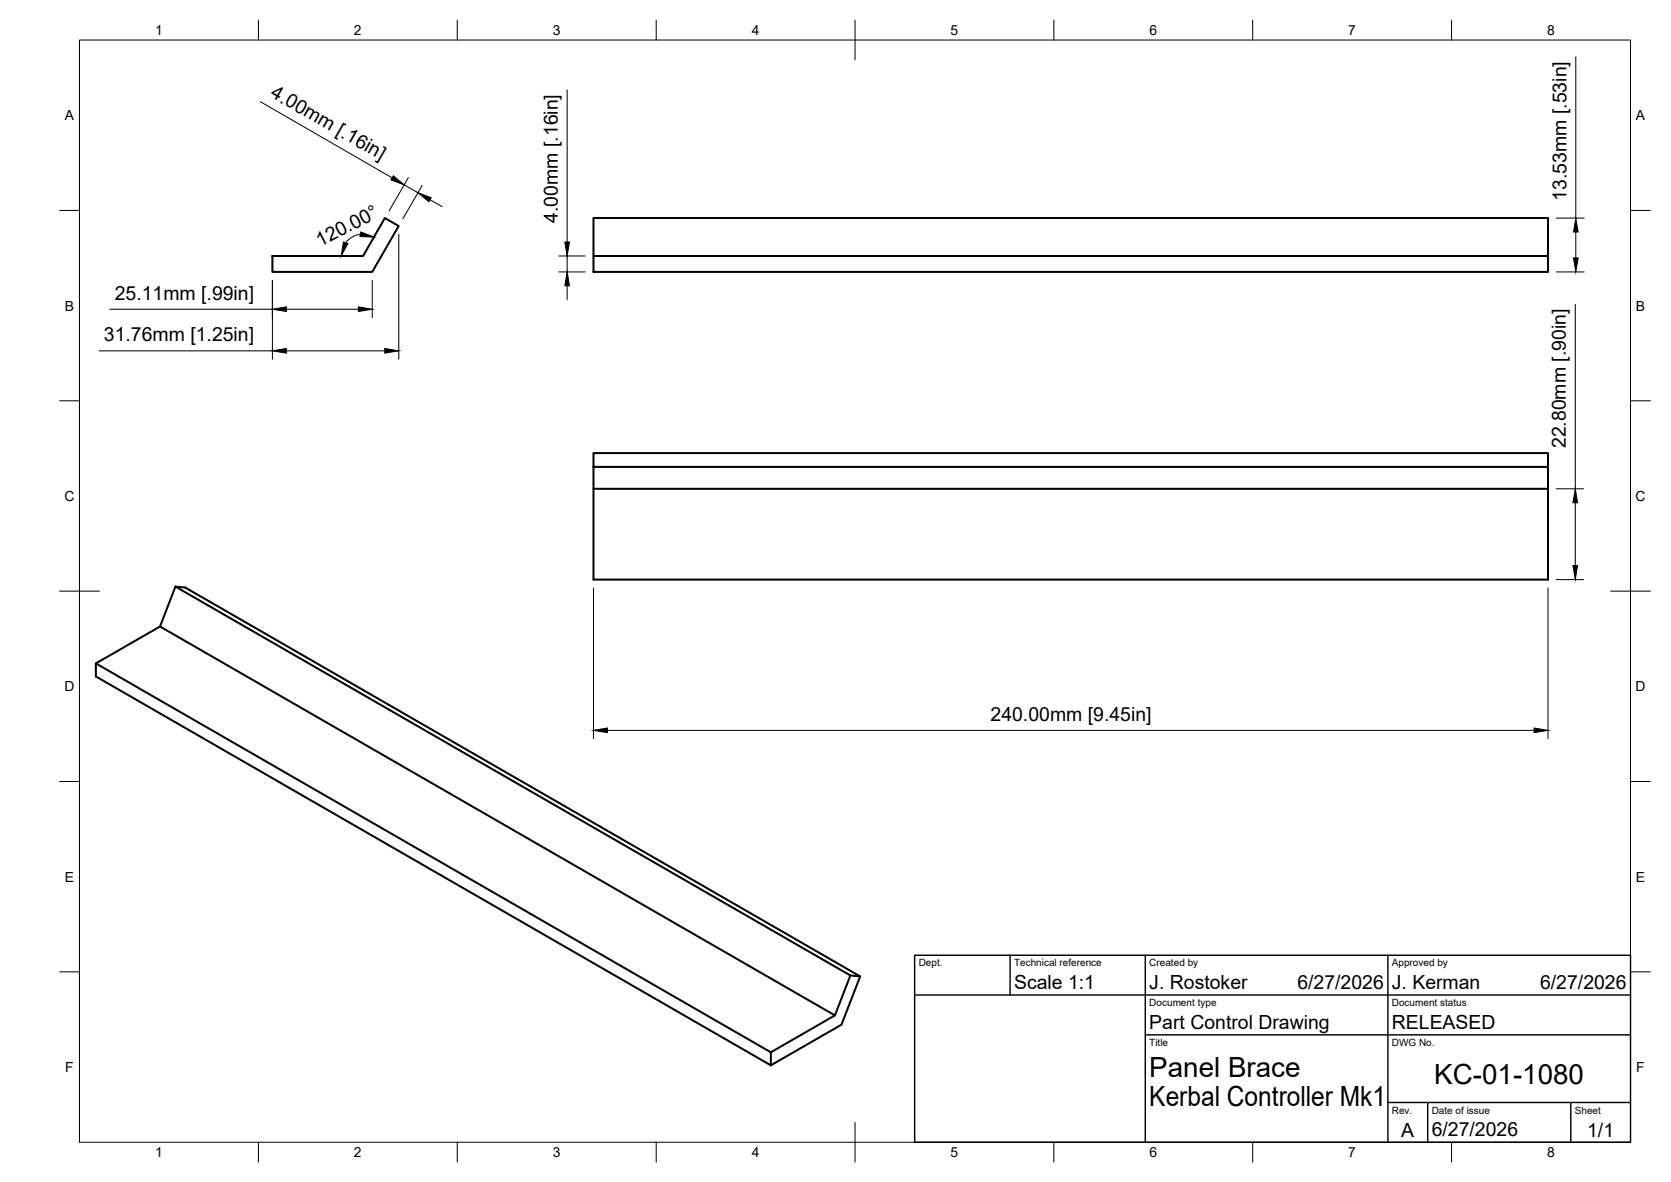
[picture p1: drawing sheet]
<svg xmlns="http://www.w3.org/2000/svg" width="420mm" height="297mm" viewBox="0 0 420 297" stroke-linecap="round" stroke-linejoin="round" font-family="sans-serif">
<!-- layer: Visible -->
<path d="M68.5 64.3h22.8l5.5-9.5 3.4 2-6.6 11.5h-25.1zM149.2 64.3h240v4h-240zM149.2 64.3v-9.5h240v9.5M149.2 113.9h240v3.4h-240zM149.2 117.3v5.5h240v22.9h-240v-22.9M389.2 117.3v5.5M40.2 157.4l-16.1 9.3M44.1 147.4l-3.9 10 169.7 97.8-16.1 9.2M24.1 166.7l169.7 97.7v3.3l-169.7-97.7zM209.9 255.2l3.9-10.1-169.7-97.7 2.5 .2 169.7 97.8-4.7 12.1-17.8 10.2M213.8 245.1l2.5 .3" fill="none" stroke="#000" stroke-width=".51"/>
<!-- layer: BORDER -->
<g fill="none" stroke="#000" stroke-width=".25">
<path d="M20 10.1h390v276.9h-390zM65 5.1v5M115 5.1v5M165 5.1v5M215 5.1v10M265 5.1v5M315 5.1v5M365 5.1v5M15 52.9h5M410 52.9h5M15 100.7h5M410 100.7h5"/>
<path d="M15 148.6h10M405 148.6h10M15 196.4h5M410 196.4h5M15 244.2h5M410 244.2h5M65 287v5M115 287v5M165 287v5M215 282.1v9.9M265 287v5M315 287v5"/>
<path d="M365 287v5"/>
</g>
<!-- layer: TITLEBLOCK -->
<path d="M230 240.1h180v46.9h-180zM230 250h180M254 240.1v9.9M288 240.1v46.9M349 240.1v46.9M288 260.1h122M349 277.1h61M359 277.1v9.9M395 277.1v9.9" fill="none" stroke="#000" stroke-width=".36"/>
<!-- layer: FD_Dimensions -->
<g fill="none" stroke="#000" stroke-width=".25">
<path d="M396.2 14.3v40.5M65.5 25.6l33.1 19.1M142.6 22.6v38.2M90.6 58.9l-1.8 .5-1 .7-.9 .9M100.3 58.9v31.4M101.6 46.4l3.5 2M102.7 44.6l-4.8 8.4M106.2 46.6l-4.9 8.4M108.1 50.2l3 1.7M391.3 54.8h7M396.2 58.3v6.5M27.6 77.7h40.9"/>
<path d="M68.5 70.4v19.9M72 77.7h18.1M93.6 70.4v9.4M140.5 68.3h6.6M140.5 64.3h6.6M142.6 64.3v4M142.6 71.8v3.5M391.3 68.3h7M396.1 76.5v46.3M24.9 88.2h43.6M72 88.2h24.8M391.3 122.8h6.9"/>
<path d="M396.1 126.4v15.7M149.2 147.8v37.8M389.2 147.8v37.8M391.3 145.7h6.9M152.7 183.5h233"/>
</g>
<g fill="#000" stroke="#000" stroke-width=".25">
<path d="M90.7 58.3l3.3 1.3-3.5-.2zM98.9 44.2l2.7 2.2-3.3-1.2zM105.1 48.4l3.3 1.3-.6 1zM396.2 54.8l.6 3.5h-1.2zM68.5 77.7l3.5-.6v1.2zM86.4 60.8l1.1 .4-1.7 3.1zM90.1 77.1l3.5 .6-3.5 .6zM142.6 68.3l.6 3.5h-1.2zM142 60.8h1.2l-.6 3.5zM395.6 64.8h1.2l-.6 3.5zM68.5 88.2l3.5-.6v1.1zM96.8 87.6l3.5 .6-3.5 .5z"/>
<path d="M396.1 122.8l.6 3.6h-1.2zM395.5 142.1h1.2l-.6 3.6zM149.2 183.5l3.5-.5v1.1zM385.7 183l3.5 .5-3.5 .6z"/>
</g>
<g font-size="7">
<text x="289" y="270.6">Panel Brace</text>
<text x="360.6" y="272.3">KC-01-1080</text>
<text x="289" y="278.1">Kerbal Controller Mk1</text>
</g>
<g font-size="4.9">
<text x="67.8" y="24.2" transform="rotate(30 67.8 24.2)">4.00mm [.16in]</text>
<text x="393.8" y="50.4" transform="rotate(-90 393.8 50.4)">13.53mm [.53in]</text>
<text x="140.2" y="56" transform="rotate(-90 140.2 56)">4.00mm [.16in]</text>
<text x="80.5" y="62.1" transform="rotate(-27 80.5 62.1)">120.00°</text>
<text x="28.9" y="75.3">25.11mm [.99in]</text>
<text x="26.1" y="85.8">31.76mm [1.25in]</text>
<text x="393.7" y="112.7" transform="rotate(-90 393.7 112.7)">22.80mm [.90in]</text>
<text x="249.1" y="181.2">240.00mm [9.45in]</text>
<text x="255" y="248.5">Scale 1:1</text>
<text x="289" y="248.5">J. Rostoker</text>
<text x="326.2" y="248.5">6/27/2026</text>
<text x="350" y="248.5">J. Kerman</text>
<text x="387.2" y="248.5">6/27/2026</text>
<text x="289" y="258.6">Part Control Drawing</text>
<text x="350" y="258.6">RELEASED</text>
<text x="352.3" y="285.7">A</text>
<text x="360" y="285.5">6/27/2026</text>
<text x="399.1" y="285.7">1/1</text>
</g>
<g font-size="3.5">
<text x="39" y="8.8">1</text>
<text x="89" y="8.8">2</text>
<text x="139" y="8.8">3</text>
<text x="189" y="8.8">4</text>
<text x="239" y="8.8">5</text>
<text x="289" y="8.8">6</text>
<text x="339" y="8.8">7</text>
<text x="389" y="8.8">8</text>
<text x="16.3" y="30.2">A</text>
<text x="411.3" y="30.2">A</text>
<text x="16.3" y="78">B</text>
<text x="411.3" y="78">B</text>
<text x="16.2" y="125.9">C</text>
<text x="411.2" y="125.9">C</text>
<text x="16.2" y="173.7">D</text>
<text x="411.2" y="173.7">D</text>
<text x="16.3" y="221.6">E</text>
<text x="411.3" y="221.6">E</text>
<text x="16.4" y="269.4">F</text>
<text x="411.4" y="269.4">F</text>
<text x="39" y="290.8">1</text>
<text x="89" y="290.8">2</text>
<text x="139" y="290.8">3</text>
<text x="189" y="290.8">4</text>
<text x="239" y="290.8">5</text>
<text x="289" y="290.8">6</text>
<text x="339" y="290.8">7</text>
<text x="389" y="290.8">8</text>
</g>
<g font-size="2.5">
<text x="231" y="242.9">Dept.</text>
<text x="255" y="242.9">Technical reference</text>
<text x="289" y="242.9">Created by</text>
<text x="350" y="242.9">Approved by</text>
<text x="289" y="252.8">Document type</text>
<text x="350" y="252.8">Document status</text>
<text x="289" y="262.9">Title</text>
<text x="350" y="262.9">DWG No.</text>
<text x="350" y="279.9">Rev.</text>
<text x="360" y="279.9">Date of issue</text>
<text x="396" y="279.9">Sheet</text>
</g>
</svg>
